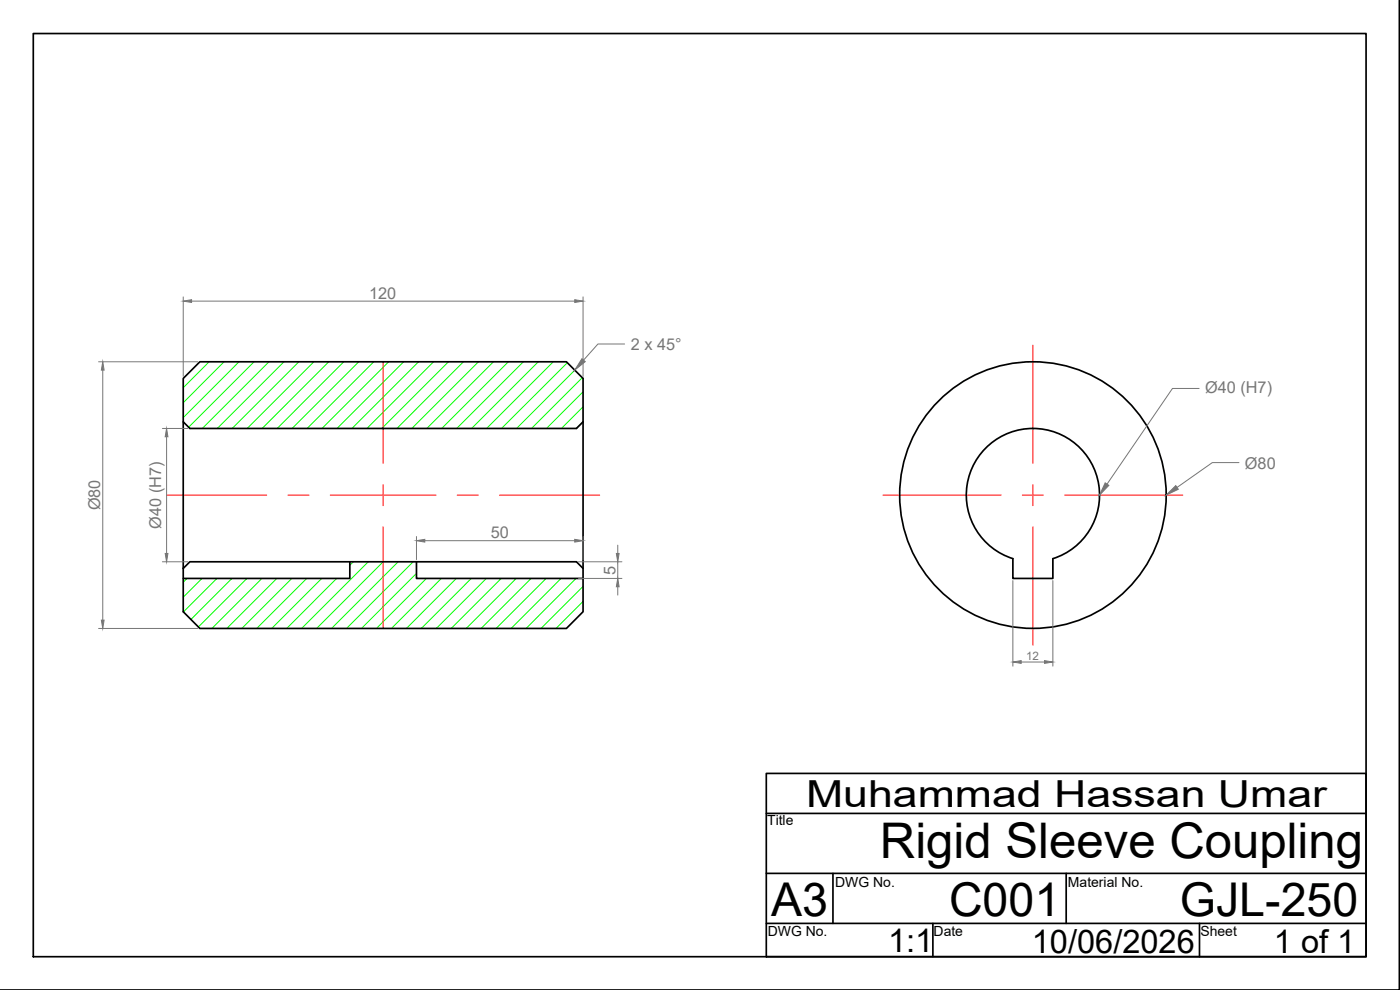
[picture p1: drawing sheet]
<svg xmlns="http://www.w3.org/2000/svg" width="420mm" height="297mm" viewBox="0 0 420 297" stroke-linecap="round" stroke-linejoin="round" font-family="sans-serif">
<!-- layer: Outline -->
<g fill="none" stroke="#000" stroke-width=".51">
<path d="M10 10.1h400v276.9h-400zM420 .1v296.9h-420M55 113.5l5-5h110l5 5v13.1l-2 2h-116l-2-2zM55 126.6v56.9l5 5.1h110l5-5.1v-13l-2-1.9h-116l-2 1.9M175 126.6v43.9M105 168.6v5h-50M125 168.6v5h50M304 167.6v6h12v-6M304 167.6a20 20 0 0 1-10.2-30.8 20 20 0 0 1 32.4 0 20 20 0 0 1-10.2 30.8M230 232.1h180v54.9h-180zM230 244.1h180M230 262.1h180"/>
<path d="M230 277.1h180M250 262.1v15M280 277.1v9.9M320 262.1v15M360 277.1v9.9"/>
<circle cx="310" cy="148.5" r="40"/>
</g>
<!-- layer: Center -->
<g fill="none" stroke="#f00" stroke-width=".3">
<path d="M115 108.5v30.5M310 103.6v35.4M50 148.6h30.1M86.4 148.6h6.4M99.1 148.6h31.8M115 145.4v6.3M115 158.1v30.5M137.2 148.6h6.4M149.9 148.6h30.1M265 148.6h35.5M306.8 148.6h6.4M310 145.4v6.3"/>
<path d="M310 158.1v35.5M319.5 148.6h35.5"/>
</g>
<!-- layer: Hatch -->
<g fill="none" stroke="#0f0" stroke-width=".3">
<path d="M62.8 108.5l-7.8 7.8M67.2 108.5l-12.2 12.3M71.7 108.5l-16.7 16.8M76.2 108.5l-19.6 19.7M80.7 108.5l-20 20.1M85.2 108.5l-20 20.1M89.7 108.5l-20 20.1M94.2 108.5l-20 20.1M98.7 108.5l-20 20.1M103.2 108.5l-20 20.1M107.7 108.5l-20 20.1M112.2 108.5l-20 20.1"/>
<path d="M116.6 108.5l-20 20.1M121.1 108.5l-20 20.1M125.6 108.5l-20 20.1M130.1 108.5l-20 20.1M134.6 108.5l-20 20.1M139.1 108.5l-20 20.1M143.6 108.5l-20 20.1M148.1 108.5l-20 20.1M152.6 108.5l-20 20.1M157.1 108.5l-20 20.1M161.5 108.5l-20 20.1M166 108.5l-20 20.1"/>
<path d="M170.3 108.8l-19.8 19.8M172.5 111.1l-17.5 17.5M174.8 113.3l-15.3 15.3M175 117.6l-11 11M175 122.1l-6.5 6.5M175 126.5l-2 2.1M56.1 173.6l-1.1 1.1M60.6 173.6l-5.6 5.6M65.1 173.6l-10 10M69.6 173.6l-12.3 12.3M74.1 173.6l-14.6 14.5M78.6 173.6l-15 15"/>
<path d="M83.1 173.6l-15 15M87.6 173.6l-15 15M92.1 173.6l-15.1 15M96.5 173.6l-14.9 15M101 173.6l-15 15M106 168.6l-1 1M110.5 168.6l-20 20M115 168.6l-20 20M119.5 168.6l-20 20M124 168.6l-20 20M125 172l-16.5 16.6M128 173.6l-15 15"/>
<path d="M132.5 173.6l-15 15M136.9 173.6l-14.9 15M141.4 173.6l-15 15M145.9 173.6l-15 15M150.4 173.6l-15 15M154.9 173.6l-15 15M159.4 173.6l-15 15M163.9 173.6l-15 15M168.4 173.6l-15 15M172.9 173.6l-15 15M175 175.9l-12.6 12.7M175 180.4l-8.1 8.2"/>
</g>
<!-- layer: Dimensions -->
<g fill="none" stroke="#767676" stroke-width=".3">
<path d="M55 89.1v23.8M57.5 90.3h115M175 89.1v23.8M29.6 108.5h29.8M30.8 111v75.1M187.5 103.2h-8l-4.4 4.9M359.9 116.6h-8l-19.7 28.7M48.7 128.6h7.7M50 131v35.1M371.8 138.8h-8l-10.5 7.4M48.7 168.6h7.7M125 161v6.9"/>
<path d="M127.5 162.2h45M173.6 168.6h13M173.6 173.6h13M175 161v6.9M185.4 163.6v2.5M185.4 168.6v5M185.4 176.1v2.4M304 174.2v25.7M316 174.2v25.7M29.6 188.6h29.8M306.5 198.6h7"/>
</g>
<g fill="#767676" stroke="#767676" stroke-width=".3">
<path d="M55 90.3l2.5-.4v.8z"/>
<path d="M172.5 89.9l2.5 .4-2.5 .4z"/>
<path d="M125 162.2l2.5-.4v.9z"/>
<path d="M172.5 161.8l2.5 .4-2.5 .5z"/>
<path d="M50 128.6l.4 2.4h-.8z"/>
<path d="M49.6 166.1h.8l-.4 2.5z"/>
<path d="M30.8 108.5l.4 2.5h-.8z"/>
<path d="M30.4 186.1h.8l-.4 2.5z"/>
<path d="M174.6 107.6l1 .9-3.1 2.5z"/>
<path d="M304 198.6l2.5-.4v.8z"/>
<path d="M313.5 198.2l2.5 .4-2.5 .4z"/>
<path d="M350 148.6l2.9-2.9 .7 1.1z"/>
<path d="M331.7 144.9l1.1 .7-2.8 3z"/>
<path d="M185.4 173.6l.4 2.5h-.8z"/>
<path d="M185 166.1h.8l-.4 2.5z"/>
</g>
<text font-size="14.7" x="264.1" y="257.5">Rigid Sleeve Coupling</text>
<g font-size="14">
<text x="231.4" y="274.8">A3</text>
<text x="284.8" y="274.9">C001</text>
<text x="354.1" y="274.9">GJL-250</text>
</g>
<text font-size="11.2" x="241.9" y="242.1">Muhammad Hassan Umar</text>
<g font-size="9.8">
<text x="266.5" y="285.6">1:1</text>
<text x="309.7" y="286">10/06/2026</text>
<text x="382.3" y="285.9">1 of 1</text>
</g>
<g font-size="4.9" fill="#767676">
<text x="110.8" y="89.6">120</text>
<text x="189.3" y="105">2 x 45°</text>
<text x="361.7" y="117.9">Ø40 (H7)</text>
<text x="373.6" y="140.6">Ø80</text>
<text x="30.1" y="153.1" transform="rotate(-90 30.1 153.1)">Ø80</text>
<text x="48.3" y="158.6" transform="rotate(-90 48.3 158.6)">Ø40 (H7)</text>
<text x="147.3" y="161.6">50</text>
<text x="184.7" y="172.4" transform="rotate(-90 184.7 172.4)">5</text>
</g>
<g font-size="4.2">
<text x="230.2" y="247.6">Title</text>
<text x="250.7" y="266.2">DWG No.</text>
<text x="320.5" y="266.3">Material No.</text>
<text x="230.4" y="281">DWG No.</text>
<text x="280.2" y="280.9">Date</text>
<text x="360.3" y="280.9">Sheet</text>
</g>
<text font-size="3.5" fill="#767676" x="307.9" y="198">12</text>
</svg>
